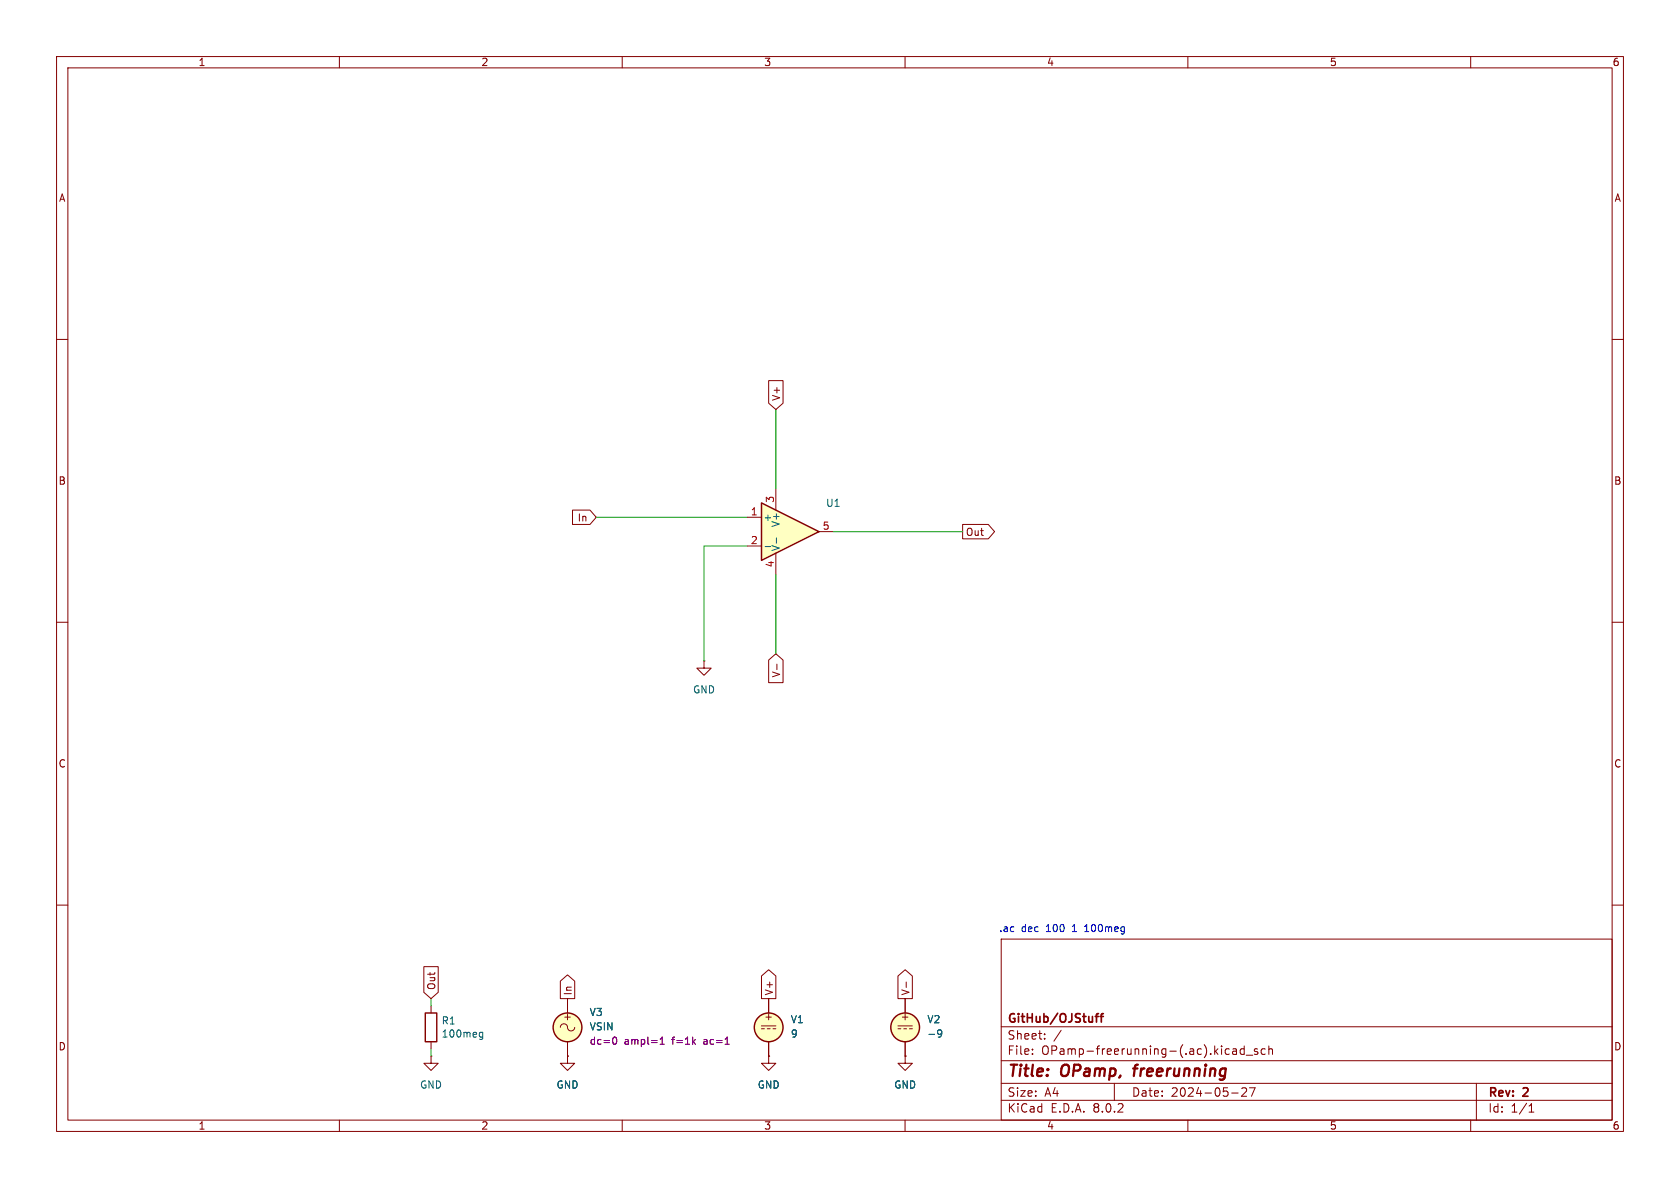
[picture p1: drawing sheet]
<svg xmlns="http://www.w3.org/2000/svg" width="297mm" height="210mm" viewBox="0 0 297 210" stroke-linecap="round" stroke-linejoin="round" font-family="sans-serif">
<g fill="none" stroke="#840000" stroke-width=".18">
<path d="M10 10h277v190h-277zM12 12h273v186h-273zM60 10v2M110 10v2M160 10v2M210 10v2M260 10v2M10 60h2M285 60h2M10 110h2M124.5 116.8v1.3h1.2l-1.2 1.3-1.3-1.3h1.3M124.5 116.8h.1"/>
<path d="M285 110h2M10 160h2M285 160h2M76.2 177.8v1.3M100.3 176.5v2.6M135.9 176.5v2.6M160 176.5v2.6M177 166h108v32h-108zM60 198v2M76.2 186.7v1.3h1.3l-1.3 1.2-1.3-1.2h1.3M76.2 186.7h.1M76.2 184.2v1.2"/>
<path d="M99.1 181.6a.67 .67 0 0 1 .7-.6 .67 .67 0 0 1 .6 .8 .64 .64 0 0 0 .7 .4 .64 .64 0 0 0 .5-.6M100.3 186.7v1.3h1.3l-1.3 1.2-1.2-1.2h1.2M100.3 186.7h.1M100.3 184.2v2.5M110 198v2M134.6 181.4h2.6M134.6 181.9h.5M135.6 181.9h.5M135.9 186.7v1.3h1.3l-1.3 1.2-1.3-1.2h1.3M135.9 186.7h.1M135.9 184.2v2.5M136.7 181.9h.5"/>
<path d="M158.7 181.4h2.6M158.7 181.9h.6M159.8 181.9h.5M160 198v2M160 186.7v1.3h1.3l-1.3 1.2-1.3-1.2h1.3M160 186.7h.1M160 184.2v2.5M160.8 181.9h.5M177 194.5h108M177 191.5h108M177 187.5h108M177 181.5h108"/>
<path d="M182.5 186.3v.1M182.5 185.5v.1M184.7 183.6v.1M184.7 182.8v.1M187.6 182.1l-1.3 2M197 191.5v3M210 198v2M217.7 193.2h1.2M218 185.5h.5l.1 .9M218.6 185.8h-.5a.29 .29 0 0 0-.2 .3 .29 .29 0 0 0 .2 .3l.5-.1M219.5 192.4l.6-.1 .2 .1 .1 .3-.9 1.1h.9M220 185.5l-.5-.1-.3 .3v.4l.2 .2h.6"/>
<path d="M220 184.9v1.5M220.3 186.5h1.2M220.9 192.3h1l-.7 1.5M222.3 185.5l-.3-.1-.3 .2 .1 .2 .5 .2v.3h-.6M223.7 185.5l-.5-.1-.2 .3v.4l.1 .2h.6M224.3 185.5l.2-.1 .4 .1 .1 .9M224.3 184.9v1.5M260 198v2M261 191.5v6.5M270.3 196.6h.9M270.3 195.5l.4-.4v1.5"/>
</g>
<path d="M200.3 188.9h.8M200.7 188.5l-.3 1.7" fill="none" stroke="#840000" stroke-width=".4"/>
<path d="M193.6 179.7h.6M194.2 179.2l-.4 .2v1.3M194.5 179.7h.6M195.1 179.2l-.4 .2v1.3" fill="none" stroke="#840000" stroke-width=".3"/>
<g fill="none" stroke="#840000" stroke-width=".25">
<path d="M75.2 179.1h2v5.1h-2z"/>
<circle cx="100.3" cy="181.6" r="2.54"/>
<circle cx="135.9" cy="181.6" r="2.54"/>
<circle cx="160" cy="181.6" r="2.54"/>
</g>
<path d="M84.9 183.3h.4M84.9 182.5h.4M85.3 182.5v1l-.2 .3-.3-.1M165.9 182.1h.3l.2 .1a.84 .84 0 0 1-.3 1.1h-.2M166.5 182.6l-.3 .2h-.3" fill="none" stroke="#006464" stroke-width=".18"/>
<g fill="#ffffc2" stroke="#ffffc2" stroke-width=".18">
<circle cx="100.3" cy="181.6" r="2.54"/>
<circle cx="160" cy="181.6" r="2.54"/>
<circle cx="135.9" cy="181.6" r="2.54"/>
</g>
<path d="M108.5 183.4l.1-.1a.68 .68 0 0 1 .4 .7 .68 .68 0 0 1-.4 .6l-.1-.1M116.7 184.6h.7M116.7 183.7l.4-.4v1.3M128.2 184.6h.7" fill="none" stroke="#840084" stroke-width=".18"/>
<path d="M134.6 88.9l10.2 5.1-10.2 5.1z" fill="#ffffc2"/>
<path d="M134.6 88.9l10.2 5.1-10.2 5.1z" fill="none" stroke="#840000" stroke-width=".25"/>
<g fill="none" stroke="#840000" stroke-width=".18">
<path d="M135.9 67.3h2.5v4l-1.2 1.1-1.3-1.1zM101.2 90.2h3.1l1.1 1.2-1.1 1.3h-3.1zM132.1 91.4h2.5M132.1 96.5h2.5M137.2 86.4v3.8M137.2 97.8v3.8M144.8 94h2.5M170.2 92.7h4.5l1.1 1.3-1.1 1.3h-4.5zM135.9 116.7l1.3-1.1 1.2 1.1v4h-2.5zM137.3 117.4v1M74.9 170.9h2.6v4.5l-1.3 1.1-1.3-1.1zM99.1 173.4l1.2-1.1 1.3 1.1v3.1h-2.5z"/>
<path d="M100.3 176.5v2.6M134.6 172.5l1.3-1.1 1.3 1.1v4h-2.6zM135.9 176.5v2.6M158.7 172.5l1.3-1.1 1.3 1.1v4h-2.6zM160 176.5v2.6M160.2 173.6v1M100.3 186.7h.1M100.3 184.2v2.5M135.9 186.7h.1M135.9 184.2v2.5M160 186.7h.1M160 184.2v2.5"/>
</g>
<path d="M135.3 96.6h.9M137.3 95.1v.9M165.9 182.1h.3l.2 .1a.84 .84 0 0 1-.3 1.1h-.2M166.5 182.6l-.3 .2h-.3" fill="none" stroke="#006464" stroke-width=".18"/>
<path d="M191.7 164.7h.8M191.9 163.7l-.2 .1" fill="none" stroke="#0000c2" stroke-width=".18"/>
<path d="M137.2 72.4v14M105.4 91.4h26.7M132.1 96.5h-7.6v20.3M147.3 94h22.9M137.2 101.6v14M76.2 176.5v1.3M76.2 185.4v1.3" fill="none" stroke="#009600" stroke-width=".18"/>
<path d="M108.5 183.4l.1-.1a.68 .68 0 0 1 .4 .7 .68 .68 0 0 1-.4 .6l-.1-.1M116.7 184.6h.7M116.7 183.7l.4-.4v1.3M128.2 184.6h.7" fill="none" stroke="#840084" stroke-width=".18"/>
<g font-size="2.8" fill="#840000">
<text x="178" y="190.9">Title:</text>
<text x="187.7" y="190.9">OPamp,</text>
<text x="201.3" y="190.9">freerunning</text>
</g>
<g font-size="2.1" fill="#840000">
<text x="178" y="184">Sheet:</text>
<text x="178" y="181.2">GitHub/OJStuff</text>
<text x="178" y="186.7">File:</text>
<text x="184.1" y="186.7">OPamp-freerunning-(.ac).kicad_sch</text>
<text x="178" y="196.9">KiCad</text>
<text x="178" y="194.1">Size:</text>
<text x="184.7" y="194.1">A4</text>
<text x="185.7" y="196.9">E.D.A.</text>
<text x="193.3" y="196.9">8.0.2</text>
<text x="200" y="194.1">Date:</text>
<text x="207" y="194.1">2024-05-27</text>
<text x="263" y="194.3">Rev:</text>
<text x="263" y="196.9">Id:</text>
<text x="267.1" y="196.9">1/1</text>
<text x="269.4" y="194.3">2</text>
</g>
<g font-size="1.8" fill="#840000">
<text x="35" y="11.9">1</text>
<text x="85" y="11.9">2</text>
<text x="135" y="11.9">3</text>
<text x="185" y="11.9">4</text>
<text x="235" y="11.9">5</text>
<text x="285" y="11.9">6</text>
<text x="10.3" y="35.9">A</text>
<text x="285.3" y="35.9">A</text>
<text x="138.1" y="71" transform="rotate(-90 138.1 71)">V+</text>
<text x="10.3" y="85.9">B</text>
<text x="285.3" y="85.9">B</text>
<text x="102" y="92.4">In</text>
<text x="170.7" y="94.9">Out</text>
<text x="138.1" y="119.9" transform="rotate(-90 138.1 119.9)">V-</text>
<text x="10.3" y="135.9">C</text>
<text x="285.3" y="135.9">C</text>
<text x="77.2" y="175.1" transform="rotate(-90 77.2 175.1)">Out</text>
<text x="101.3" y="176.1" transform="rotate(-90 101.3 176.1)">In</text>
<text x="136.8" y="176.1" transform="rotate(-90 136.8 176.1)">V+</text>
<text x="161" y="176.1" transform="rotate(-90 161 176.1)">V-</text>
<text x="10.3" y="185.9">D</text>
<text x="99.4" y="180.6">+</text>
<text x="135" y="180.6">+</text>
<text x="159.1" y="180.6">+</text>
<text x="285.3" y="185.9">D</text>
<text x="35" y="199.9">1</text>
<text x="85" y="199.9">2</text>
<text x="135" y="199.9">3</text>
<text x="185" y="199.9">4</text>
<text x="235" y="199.9">5</text>
<text x="285" y="199.9">6</text>
</g>
<g font-size="1.8" fill="#a90000">
<text x="136.9" y="89" transform="rotate(-90 136.9 89)">3</text>
<text x="132.6" y="91.2">1</text>
<text x="145.3" y="93.7">5</text>
<text x="132.6" y="96.3">2</text>
<text x="136.9" y="100.4" transform="rotate(-90 136.9 100.4)">4</text>
</g>
<g font-size="1.8" fill="#006464">
<text x="145.9" y="89.8">U1</text>
<text x="134.9" y="92.3">+</text>
<text x="138" y="93.3" transform="rotate(-90 138 93.3)">V+</text>
<text x="138" y="97.5" transform="rotate(-90 138 97.5)">V-</text>
<text x="122.4" y="122.8">GND</text>
<text x="104.1" y="179.8">V3</text>
<text x="78" y="181.3">R1</text>
<text x="78" y="183.6">100meg</text>
<text x="104.1" y="182.3">VSIN</text>
<text x="139.7" y="181.1">V1</text>
<text x="139.7" y="183.6">9</text>
<text x="163.8" y="181.1">V2</text>
<text x="163.8" y="183.6">-9</text>
<text x="74.2" y="192.6">GND</text>
<text x="98.3" y="192.6">GND</text>
<text x="133.9" y="192.6">GND</text>
<text x="158" y="192.6">GND</text>
</g>
<g font-size="1.8" fill="#0000c2">
<text x="176.5" y="164.9">.ac</text>
<text x="180.5" y="164.9">dec</text>
<text x="185" y="164.9">100</text>
<text x="189.8" y="164.9">1</text>
<text x="192.2" y="164.9">100meg</text>
</g>
<g font-size="1.8" fill="#840084">
<text x="104.1" y="184.9">dc=0</text>
<text x="110.3" y="184.9">ampl=1</text>
<text x="118.9" y="184.9">f=1k</text>
<text x="124.7" y="184.9">ac=1</text>
</g>
</svg>
